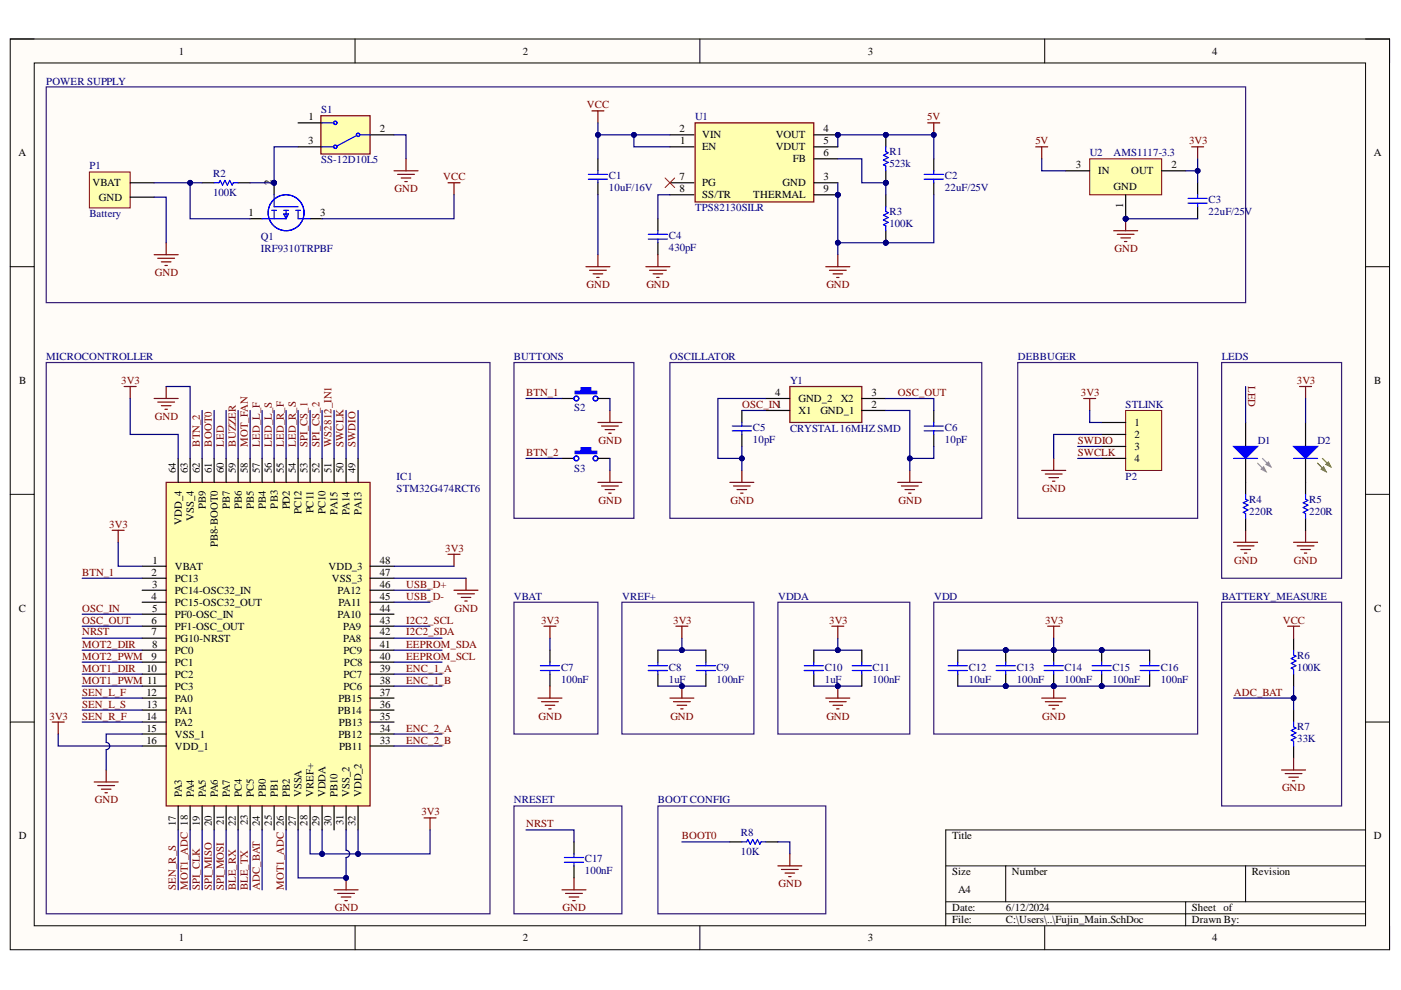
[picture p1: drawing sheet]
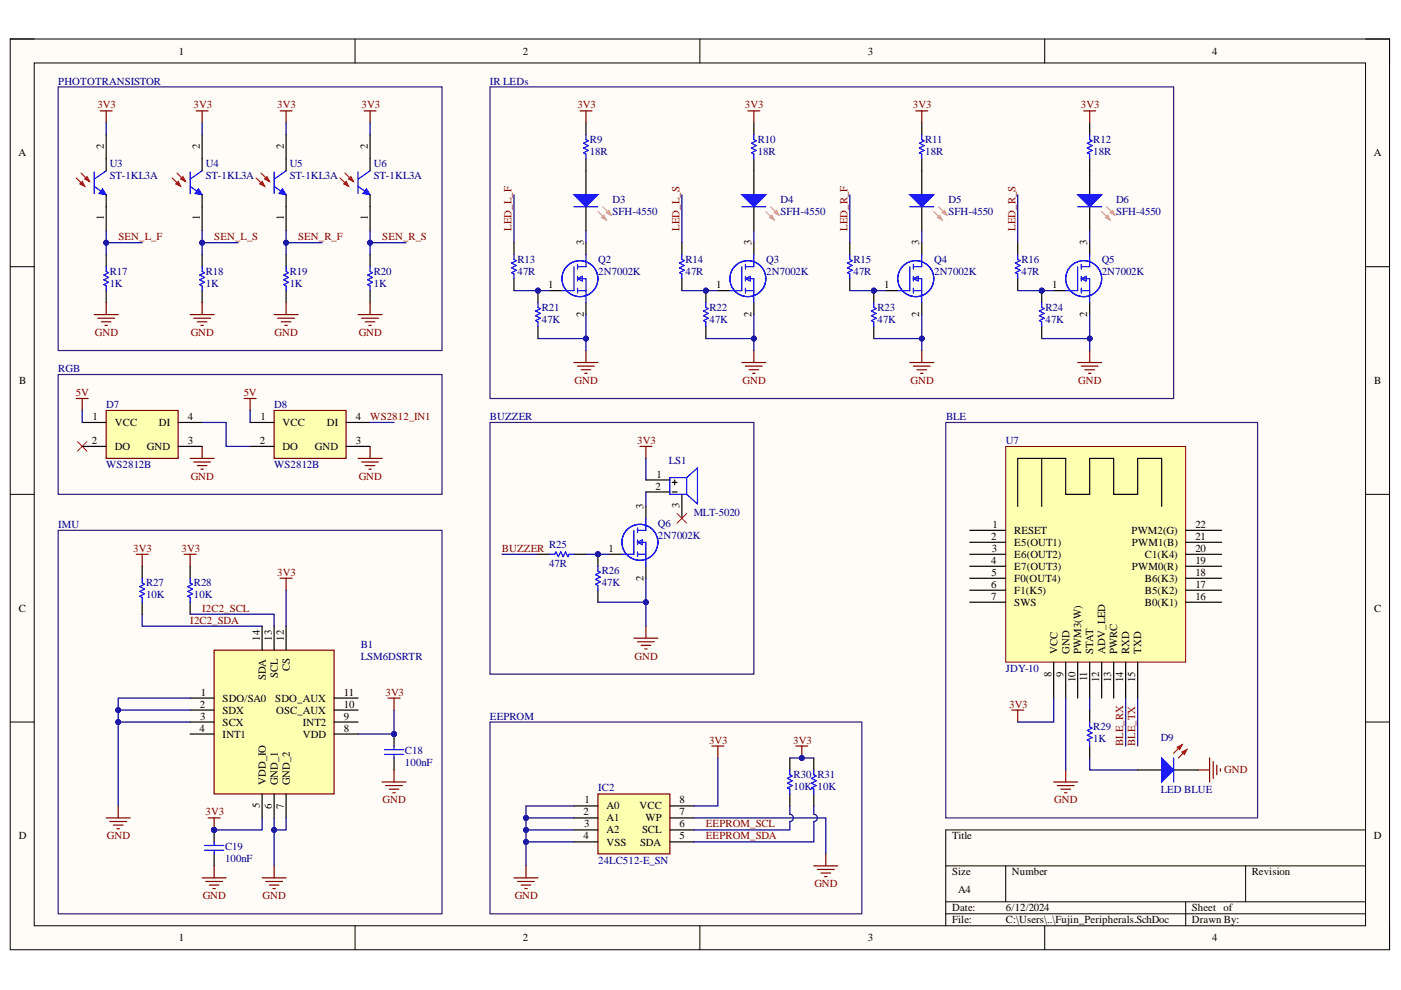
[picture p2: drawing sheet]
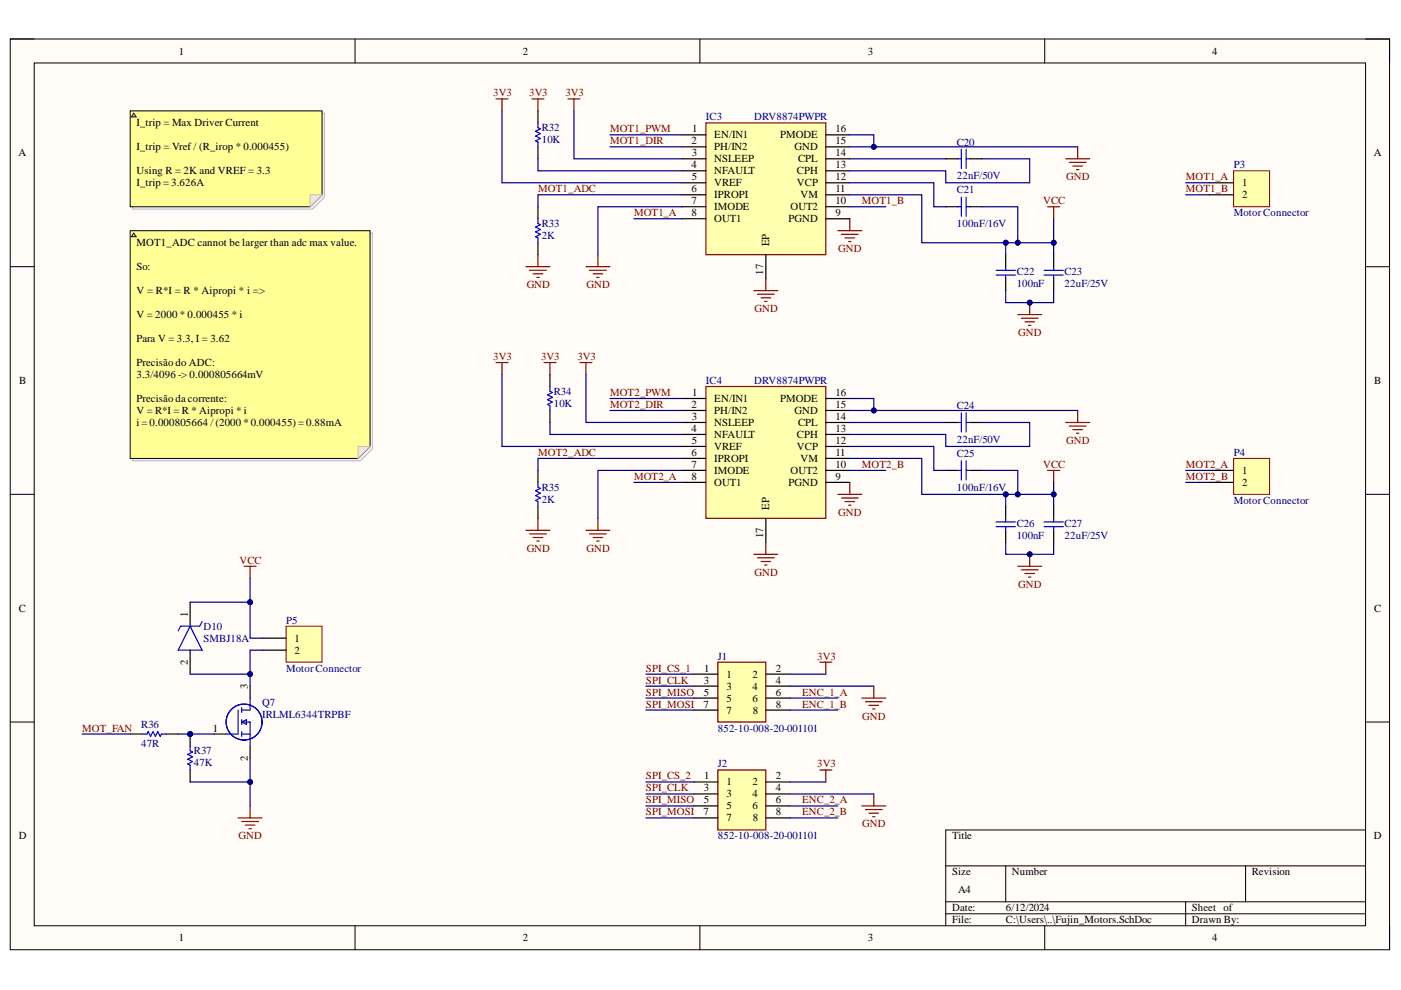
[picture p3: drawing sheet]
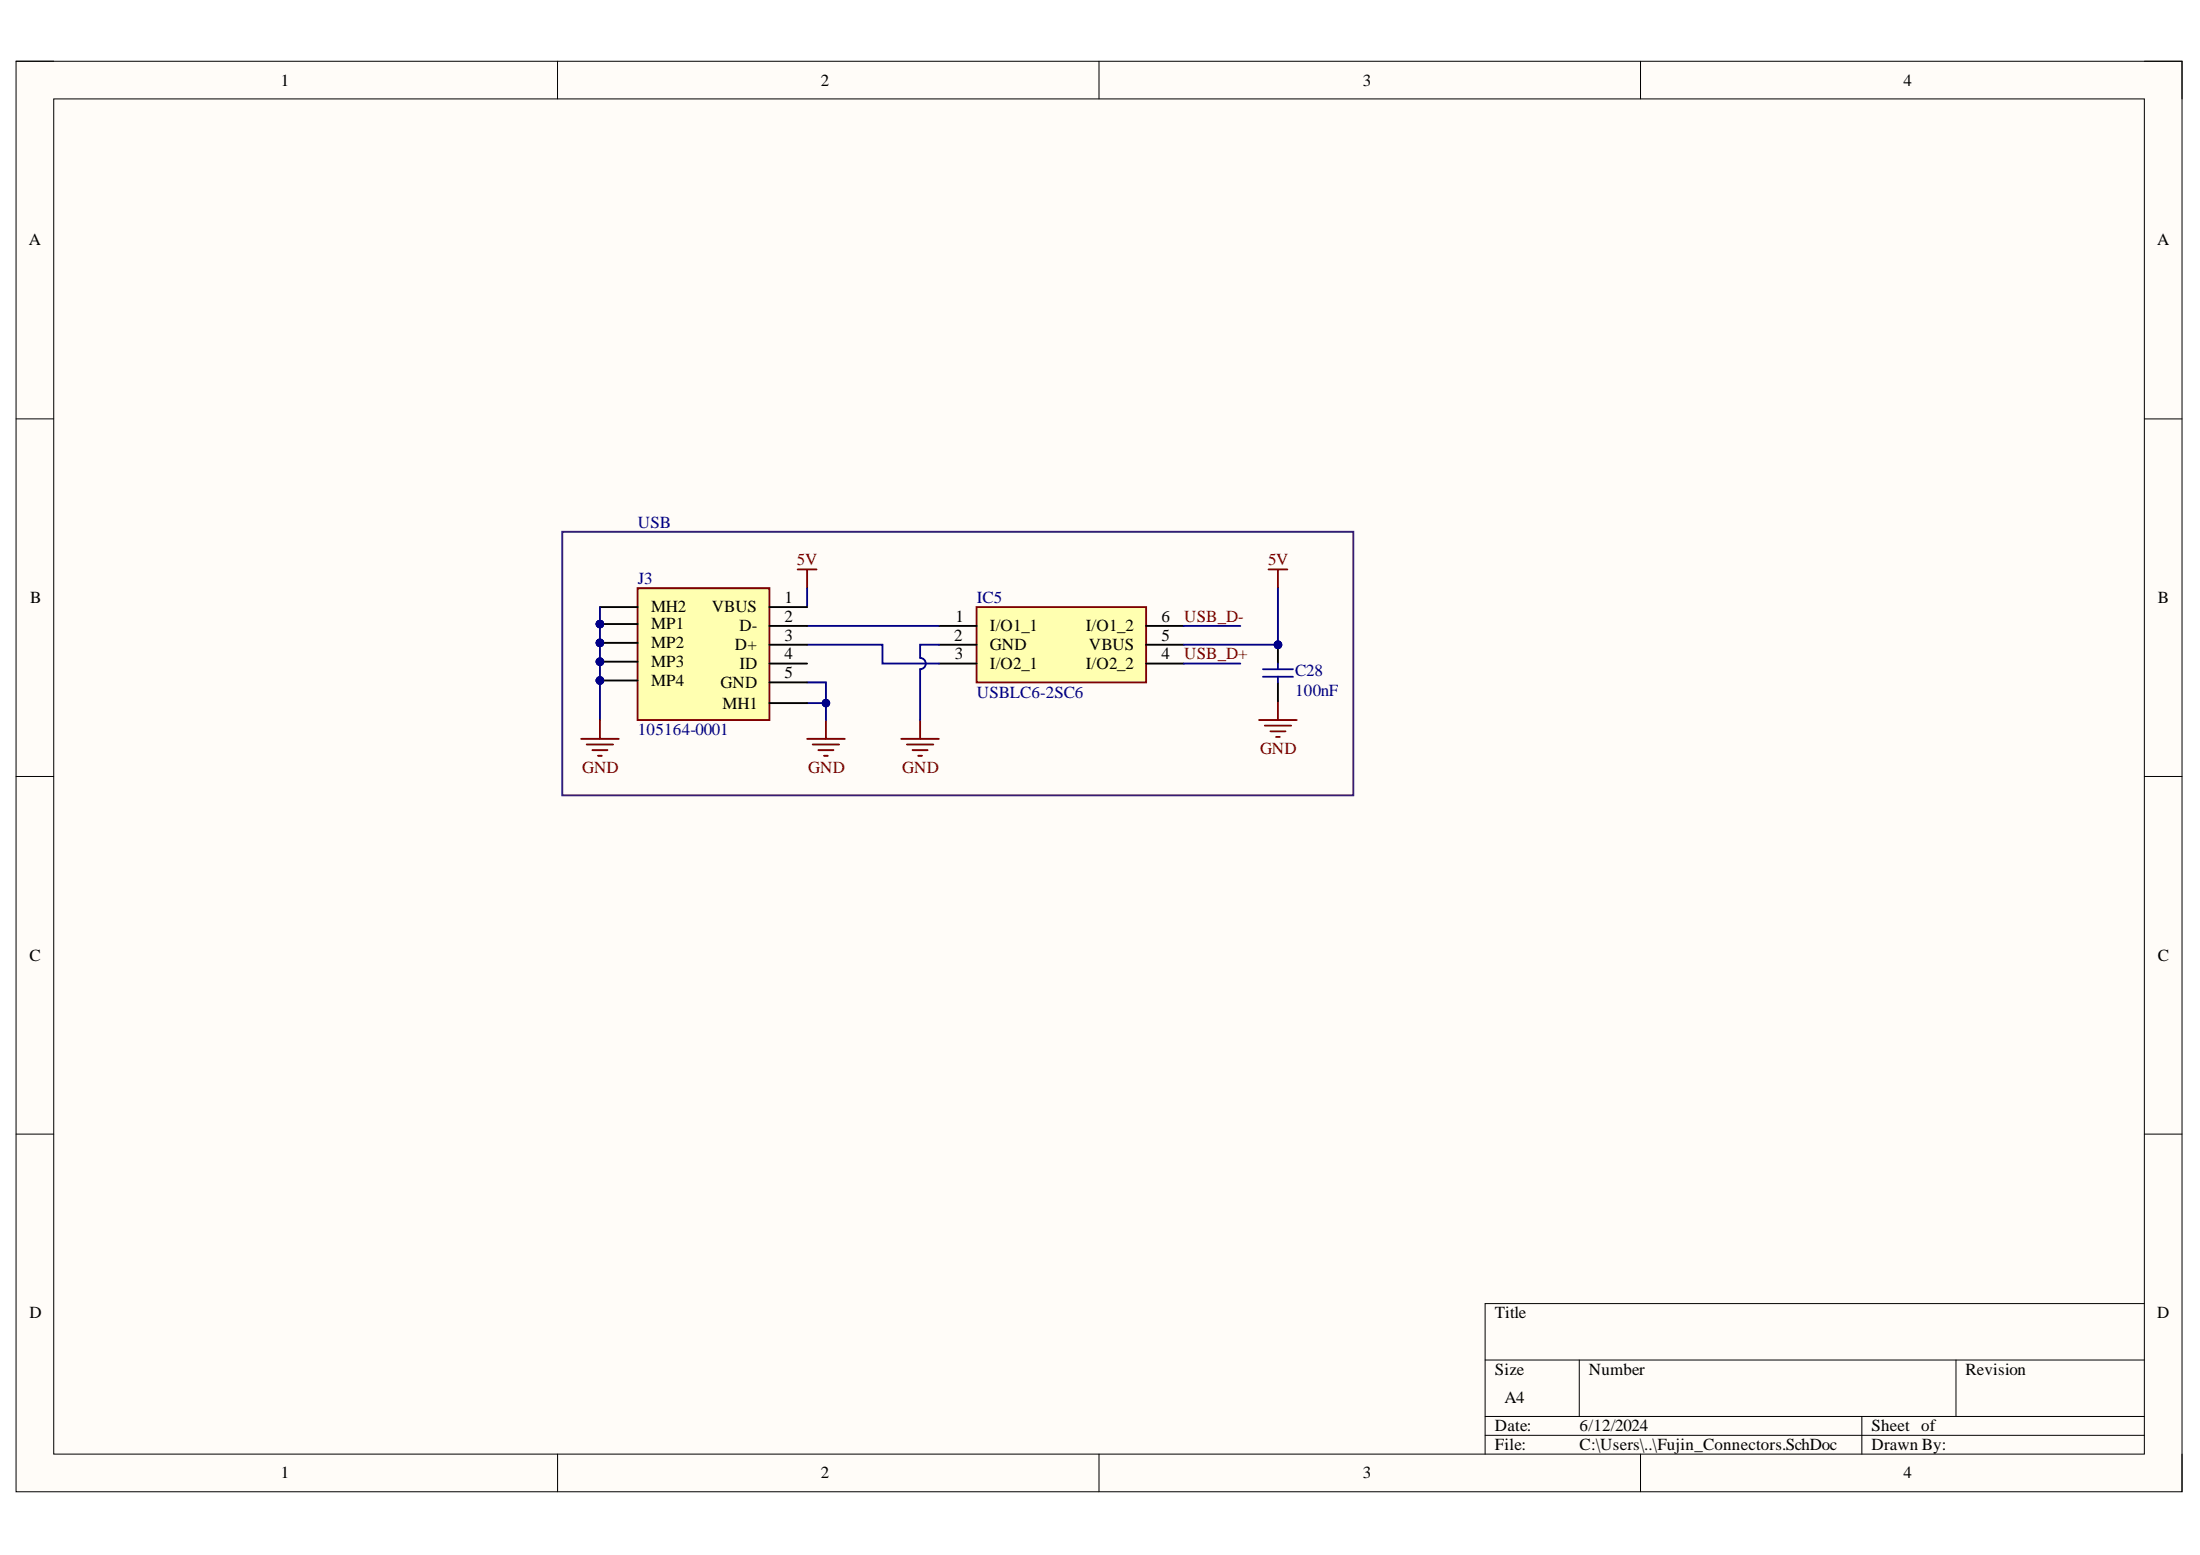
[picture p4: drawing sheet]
# Altium project Fujin_V1.PrjPcb
4 sheets, 108 parts. Net scope: global (net labels, ports and power ports of the same name join across sheets).
Board file: Fujin_Body.PcbDoc
Sheets:
  Fujin_Main.SchDoc
  Fujin_Peripherals.SchDoc
  Fujin_Motors.SchDoc
  Fujin_Connectors.SchDoc

## Sheet Fujin_Main.SchDoc
size A4; SheetNumber: 1; SheetTotal: 4

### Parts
C1  10uF/16V  [CAPACITOR-0805]
C2  22uF/25V  [CAPACITOR-0805]
C3  22uF/25V  [CAPACITOR-0805]
C4  430pF  [Capacitor-0603]
C5  10pF  [CAP 0402]
C6  10pF  [CAP 0402]
C7  100nF  [CAP 0402]
C8  1uF  [Capacitor-0603]
C9  100nF  [CAP 0402]
C10  1uF  [Capacitor-0603]
C11  100nF  [CAP 0402]
C12  10uF  [CAPACITOR-0805]
C13  100nF  [CAP 0402]
C14  100nF  [CAP 0402]
C15  100nF  [CAP 0402]
C16  100nF  [CAP 0402]
C17  100nF  [CAP 0402]
D1  LED RED 0603  [LED 0603]  (value not drawn)
D2  LED RED 0603  [LED 0603]  (value not drawn)
IC1  STM32G474RCT6  [QFP50P1200X1200X160-64N]
P1  Battery JST XH  [JST XH 1x2 Straight]
P2  Header 1x4  [HDR MALE 1x4]  (value not drawn)
Q1  IRF9310TRPBF  [IRF9310TRPBF]
R1  523k  [RESISTOR 0603]
R2  100K  [RESISTOR 0603]
R3  100K  [RESISTOR 0603]
R4  220R  [RESISTOR 0603]
R5  220R  [RESISTOR 0603]
R6  100K  [RESISTOR 0603]
R7  33K  [RESISTOR 0603]
R8  10K  [RESISTOR 0402]
S1  SPST-NO  [B3U-1000P]  (value not drawn)
S2  SPST-NO  [B3U-1000P]  (value not drawn)
S3  SS-12D01-G3  [DEALON SS-12D01-G3]
U1  TPS82130SILR  [SIL0008D]
U2  AMS1117-3.3  [SOT223 - AMS1117]
Y1  CRYSTAL 16MHZ SMD  [ABM10W240000MHZ8K1ZT3]

### Blocks framed on the sheet
POWER SUPPLY: C1-C4 P1 Q1 R1-R3 S3 U1 U2
MICROCONTROLLER: IC1
BUTTONS: S1 S2
OSCILLATOR: C5 C6 Y1
LEDS: D1 D2 R4 R5
VBAT: C7
VREF+: C8 C9
VDDA: C10 C11
VDD: C12-C16
BATTERY_MEASURE: R6 R7
NRESET: C17
BOOT CONFIG: R8

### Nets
3V3: C3.2 C7.2 C8.2 C9.2 C10.2 C11.2 C12.2 C13.2 C14.2 C15.2 C16.2 D2.1(A) IC1.1(VBAT) IC1.16(VDD_1) IC1.28(VREF+) IC1.29(VDDA) IC1.32(VDD_2) IC1.48(VDD_3) IC1.64(VDD_4) P2.1 U2.2(OUT)
5V: C2.2 R1.2 U1.4(VOUT) U1.5(VDUT) U2.3(IN)
GND: C1.1 C2.1 C3.1 C4.1 C5.1 C6.1 C7.1 C8.1 C9.1 C10.1 C11.1 C12.1 C13.1 C14.1 C15.1 C16.1 C17.1 IC1.15(VSS_1) IC1.27(VSSA) IC1.31(VSS_2) IC1.47(VSS_3) IC1.63(VSS_4) P1.2(GND) P2.2 R3.1 R4.1 R5.1 R7.1 R8.2 S1.2 S2.2 S3.2(COM) U1.3(GND) U1.9(THERMAL) U2.1(GND) Y1.2(GND_1) Y1.4(GND_2)
VCC: C1.2 Q1.3(D) R6.2 U1.1(EN) U1.2(VIN)
ADC_BAT: IC1.24(PB0) R6.1 R7.2
BLE_RX: IC1.22(PC4)
BLE_TX: IC1.23(PC5)
BOOT0: IC1.61(PB8-BOOT0) R8.1
BTN_1: IC1.62(PB9) S1.1
BTN_2: IC1.2(PC13) S2.1
BUZZER: IC1.38(PC6)
EEPROM_SCL: IC1.40(PC8)
EEPROM_SDA: IC1.41(PC9)
ENC_1_A: IC1.14(PA2)
ENC_1_B: IC1.17(PA3)
ENC_2_A: IC1.39(PC7)
ENC_2_B: IC1.37(PB15)
I2C2_SCL: IC1.43(PA9)
I2C2_SDA: IC1.42(PA8)
LED: D1.1(A) IC1.35(PB13)
LED_L_F: IC1.57(PB4)
LED_L_S: IC1.56(PB3)
LED_R_F: IC1.54(PC12)
LED_R_S: IC1.55(PD2)
MOT1_ADC: IC1.18(PA4)
MOT1_DIR: IC1.10(PC2)
MOT1_PWM: IC1.11(PC3)
MOT2_ADC: IC1.26(PB2)
MOT2_DIR: IC1.8(PC0)
MOT2_PWM: IC1.9(PC1)
MOT_FAN: IC1.58(PB5)
NRST: C17.2 IC1.7(PG10-NRST)
OSC_IN: C5.2 IC1.5(PF0-OSC_IN) Y1.1(X1)
OSC_OUT: C6.2 IC1.6(PF1-OSC_OUT) Y1.3(X2)
SEN_L_F: IC1.13(PA1)
SEN_L_S: IC1.12(PA0)
SEN_R_F: IC1.33(PB11)
SEN_R_S: IC1.34(PB12)
SPI_CLK: IC1.19(PA5)
SPI_CS_1: IC1.25(PB1)
SPI_CS_2: IC1.30(PB10)
SPI_MISO: IC1.20(PA6)
SPI_MOSI: IC1.21(PA7)
SWCLK: IC1.50(PA14) P2.4
SWDIO: IC1.49(PA13) P2.3
USB_D+: IC1.46(PA12)
USB_D-: IC1.45(PA11)
VBAT: P1.1(VBAT) Q1.1(S) R2.1
WS2812_IN1: IC1.51(PA15)
NetC4_2: C4.2 U1.8(SS/TR)
NetD1_2: D1.2(K) R4.2
NetD2_2: D2.2(K) R5.2
NetQ1_2: Q1.2(G) R2.2 S3.3(NO)
NetR1_1: R1.1 R3.2 U1.6(FB)

Not connected (* = marked no-connect by the designer): IC1 3(PC14-OSC32_IN) 4(PC15-OSC32_OUT) 36(PB14) 44(PA10) 52(PC10) 53(PC11) 59(PB6) 60(PB7); S3 1(NC); U1 7(PG)*

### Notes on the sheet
- DEBBUGER
- (near P2) STLINK

## Sheet Fujin_Peripherals.SchDoc
size A4; SheetNumber: 2; SheetTotal: 4

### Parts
B1  LSM6DSRTR  [QFN50P300X250X86-14N]
C18  100nF  [CAP 0402]
C19  100nF  [CAP 0402]
D3  SFH-4550  [SFH-4550]
D4  SFH-4550  [SFH-4550]
D5  SFH-4550  [SFH-4550]
D6  SFH-4550  [SFH-4550]
D7  WS2812B  [WS2812B]
D8  WS2812B  [WS2812B]
D9  LED BLUE  [LED 0603]
IC2  24LC512-E_SN  [SOIC127P600X175-8N]
LS1  MLT-5020  [MLT-5020]
Q2  2N7002K  [SOT95P240X120-3N]
Q3  2N7002K  [SOT95P240X120-3N]
Q4  2N7002K  [SOT95P240X120-3N]
Q5  2N7002K  [SOT95P240X120-3N]
Q6  2N7002K  [SOT95P240X120-3N]
R9  18R  [RESISTOR 0603]
R10  18R  [RESISTOR 0603]
R11  18R  [RESISTOR 0603]
R12  18R  [RESISTOR 0603]
R13  47R  [RESISTOR 0603]
R14  47R  [RESISTOR 0603]
R15  47R  [RESISTOR 0603]
R16  47R  [RESISTOR 0603]
R17  1K  [RESISTOR 0603]
R18  1K  [RESISTOR 0603]
R19  1K  [RESISTOR 0603]
R20  1K  [RESISTOR 0603]
R21  47K  [RESISTOR 0603]
R22  47K  [RESISTOR 0603]
R23  47K  [RESISTOR 0603]
R24  47K  [RESISTOR 0603]
R25  47R  [RESISTOR 0603]
R26  47K  [RESISTOR 0603]
R27  10K  [RESISTOR 0402]
R28  10K  [RESISTOR 0402]
R29  1K  [RESISTOR 0603]
R30  10K  [RESISTOR 0402]
R31  10K  [RESISTOR 0402]
U3  ST-1KL3A  [ST-1KL3A]
U4  ST-1KL3A  [ST-1KL3A]
U5  ST-1KL3A  [ST-1KL3A]
U6  ST-1KL3A  [ST-1KL3A]
U7  JDY-10  [JDY-10 - Half]

### Blocks framed on the sheet
PHOTOTRANSISTOR: R17-R20 U3-U6
IR LEDs: D3-D6 Q2-Q5 R9-R16 R21-R24
RGB: D7 D8
BUZZER: LS1 Q6 R25 R26
BLE: D9 R29 U7
IMU: B1 C18 C19 R27 R28
EEPROM: IC2 R30 R31

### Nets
3V3: B1.5(VDD_IO) B1.8(VDD) B1.12(CS) C18.2 C19.2 IC2.8(VCC) LS1.1(+) R9.2 R10.2 R11.2 R12.2 R27.2 R28.2 R30.2 R31.2 U3.2(COLLECTOR) U4.2(COLLECTOR) U5.2(COLLECTOR) U6.2(COLLECTOR) U7.8(VCC)
5V: D7.1(VCC) D8.1(VCC)
GND: B1.1(SDO/SA0) B1.2(SDX) B1.3(SCX) B1.6(GND_1) B1.7(GND_2) C18.1 C19.1 D7.3(GND) D8.3(GND) D9.2(K) IC2.1(A0) IC2.2(A1) IC2.3(A2) IC2.4(VSS) IC2.7(WP) Q2.2(S) Q3.2(S) Q4.2(S) Q5.2(S) Q6.2(S) R17.1 R18.1 R19.1 R20.1 R21.1 R22.1 R23.1 R24.1 R26.1 U7.9(GND)
BLE_RX: U7.14(RXD)
BLE_TX: U7.15(TXD)
BUZZER: R25.1
EEPROM_SCL: IC2.6(SCL) R30.1
EEPROM_SDA: IC2.5(SDA) R31.1
I2C2_SCL: B1.13(SCL) R28.1
I2C2_SDA: B1.14(SDA) R27.1
LED_L_F: R13.2
LED_L_S: R14.2
LED_R_F: R15.2
LED_R_S: R16.2
SEN_L_F: R17.2 U3.1(EMITTER)
SEN_L_S: R18.2 U4.1(EMITTER)
SEN_R_F: R19.2 U5.1(EMITTER)
SEN_R_S: R20.2 U6.1(EMITTER)
WS2812_IN1: D8.4(DI)
NetD3_1: D3.1(A) R9.1
NetD3_2: D3.2(K) Q2.3(D)
NetD4_1: D4.1(A) R10.1
NetD4_2: D4.2(K) Q3.3(D)
NetD5_1: D5.1(A) R11.1
NetD5_2: D5.2(K) Q4.3(D)
NetD6_1: D6.1(A) R12.1
NetD6_2: D6.2(K) Q5.3(D)
NetD7_4: D7.4(DI) D8.2(DO)
NetD9_1: D9.1(A) R29.1
NetLS1_2: LS1.2(-) Q6.3(D)
NetQ2_1: Q2.1(G) R13.1 R21.2
NetQ3_1: Q3.1(G) R14.1 R22.2
NetQ4_1: Q4.1(G) R15.1 R23.2
NetQ5_1: Q5.1(G) R16.1 R24.2
NetQ6_1: Q6.1(G) R25.2 R26.2
NetR29_2: R29.2 U7.11(STAT)

Not connected (* = marked no-connect by the designer): B1 4(INT1) 9(INT2) 10(OSC_AUX) 11(SDO_AUX); D7 2(DO)*; LS1 3(DUMMY)*; U7 1(RESET) 2(E5(OUT1)) 3(E6(OUT2)) 4(E7(OUT3)) 5(F0(OUT4)) 6(F1(K5)) 7(SWS) 10(PWM3(W)) 12(ADV_LED) 13(PWRC) 16(B0(K1)) 17(B5(K2)) 18(B6(K3)) 19(PWM0(R)) 20(C1(K4)) 21(PWM1(B)) 22(PWM2(G))

## Sheet Fujin_Motors.SchDoc
size A4; SheetNumber: 3; SheetTotal: 4

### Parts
C20  22nF/50V  [Capacitor-0603]
C21  100nF/16V  [Capacitor-0603]
C22  100nF  [Capacitor-0603]
C23  22uF/25V  [CAPACITOR-0805]
C24  22nF/50V  [Capacitor-0603]
C25  100nF/16V  [Capacitor-0603]
C26  100nF  [Capacitor-0603]
C27  22uF/25V  [CAPACITOR-0805]
D10  PMEG3050EP,115  [PMEG3050EP115]
IC3  DRV8874PWPR  [SOP65P640X120-17N]
IC4  DRV8874PWPR  [SOP65P640X120-17N]
J1  ENCODER_CONNECTOR  [ENCODER_CONN]
J2  ENCODER_CONNECTOR  [ENCODER_CONN]
P3  Motor Connector  [MOTOR_CONNECTOR]
P4  Motor Connector  [MOTOR_CONNECTOR]
P5  Motor Connector  [MOTOR_CONNECTOR]
Q7  IRLML6344TRPBF  [SOT95P237X112-3N]
R32  10K  [RESISTOR 0402]
R33  2K  [RESISTOR 0603]
R34  10K  [RESISTOR 0402]
R35  2K  [RESISTOR 0603]
R36  47R  [RESISTOR 0402]
R37  47K  [RESISTOR 0402]

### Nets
3V3: IC3.3(NSLEEP) IC3.5(VREF) IC4.3(NSLEEP) IC4.5(VREF) J1.5 J2.5 R32.2 R34.2
GND: C22.1 C23.1 C26.1 C27.1 IC3.7(IMODE) IC3.9(PGND) IC3.15(GND) IC3.16(PMODE) IC3.17(EP) IC4.7(IMODE) IC4.9(PGND) IC4.15(GND) IC4.16(PMODE) IC4.17(EP) J1.6 J2.6 Q7.2(S) R33.1 R35.1 R37.1
VCC: C21.2 C22.2 C23.2 C25.2 C26.2 C27.2 D10.1(K) IC3.11(VM) IC4.11(VM) P5.1
ENC_1_A: J1.7
ENC_1_B: J1.8
ENC_2_A: J2.7
ENC_2_B: J2.8
MOT1_A: IC3.8(OUT1) P3.1
MOT1_ADC: IC3.6(IPROPI) R33.2
MOT1_B: IC3.10(OUT2) P3.2
MOT1_DIR: IC3.2(PH/IN2)
MOT1_PWM: IC3.1(EN/IN1)
MOT2_A: IC4.8(OUT1) P4.1
MOT2_ADC: IC4.6(IPROPI) R35.2
MOT2_B: IC4.10(OUT2) P4.2
MOT2_DIR: IC4.2(PH/IN2)
MOT2_PWM: IC4.1(EN/IN1)
MOT_FAN: R36.1
SPI_CLK: J1.2 J2.2
SPI_CS_1: J1.1
SPI_CS_2: J2.1
SPI_MISO: J1.3 J2.3
SPI_MOSI: J1.4 J2.4
NetC20_1: C20.1 IC3.14(CPL)
NetC20_2: C20.2 IC3.13(CPH)
NetC21_1: C21.1 IC3.12(VCP)
NetC24_1: C24.1 IC4.14(CPL)
NetC24_2: C24.2 IC4.13(CPH)
NetC25_1: C25.1 IC4.12(VCP)
NetD10_2: D10.2(A) P5.2 Q7.3(D)
NetIC3_4: IC3.4(NFAULT) R32.1
NetIC4_4: IC4.4(NFAULT) R34.1
NetQ7_1: Q7.1(G) R36.2 R37.2

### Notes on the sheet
- I_trip = Max Driver Current
  I_trip = Vref / (R_irop * 0.000455)
  Using R = 2K and VREF = 3.3
  I_trip = 3.626A
- MOT1_ADC cannot be larger than adc max value.
  So:
  V = R*I = R * Aipropi * i =>
  V = 2000 * 0.000455 * i
  Para V = 3.3, I = 3.62
  Precisão do ADC:
  3.3/4096 -> 0.000805664mV
  Precisão da corrente:
  V = R*I = R * Aipropi * i
  i = 0.000805664 / (2000 * 0.000455) = 0.88mA

## Sheet Fujin_Connectors.SchDoc
size A4; SheetNumber: 4; SheetTotal: 4

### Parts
C28  100nF  [CAP 0402]
IC5  USBLC6-2SC6  [SOT95P280X145-6N]
J3  105164-0001  [1051640001]

### Blocks framed on the sheet
USB: C28 IC5 J3

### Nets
5V: C28.2 IC5.5(VBUS) J3.1(VBUS)
GND: C28.1 IC5.2(GND) J3.5(GND) J3.MH1 J3.MH2 J3.MP1 J3.MP2 J3.MP3 J3.MP4
USB_D+: IC5.4(I/O2_2)
USB_D-: IC5.6(I/O1_2)
NetIC5_1: IC5.1(I/O1_1) J3.2(D-)
NetIC5_3: IC5.3(I/O2_1) J3.3(D+)

Not connected (* = marked no-connect by the designer): J3 4(ID)

## Nets that join several sheets
3V3: Fujin_Main (21 pins), Fujin_Peripherals (20 pins), Fujin_Motors (8 pins)
5V: Fujin_Main (5 pins), Fujin_Peripherals (D7.1 D8.1), Fujin_Connectors (C28.2 IC5.5 J3.1)
GND: Fujin_Main (37 pins), Fujin_Peripherals (30 pins), Fujin_Motors (20 pins), Fujin_Connectors (9 pins)
VCC: Fujin_Main (5 pins), Fujin_Motors (10 pins)
BLE_RX: Fujin_Main (IC1.22), Fujin_Peripherals (U7.14)
BLE_TX: Fujin_Main (IC1.23), Fujin_Peripherals (U7.15)
BUZZER: Fujin_Main (IC1.38), Fujin_Peripherals (R25.1)
EEPROM_SCL: Fujin_Main (IC1.40), Fujin_Peripherals (IC2.6 R30.1)
EEPROM_SDA: Fujin_Main (IC1.41), Fujin_Peripherals (IC2.5 R31.1)
ENC_1_A: Fujin_Main (IC1.14), Fujin_Motors (J1.7)
ENC_1_B: Fujin_Main (IC1.17), Fujin_Motors (J1.8)
ENC_2_A: Fujin_Main (IC1.39), Fujin_Motors (J2.7)
ENC_2_B: Fujin_Main (IC1.37), Fujin_Motors (J2.8)
I2C2_SCL: Fujin_Main (IC1.43), Fujin_Peripherals (B1.13 R28.1)
I2C2_SDA: Fujin_Main (IC1.42), Fujin_Peripherals (B1.14 R27.1)
LED_L_F: Fujin_Main (IC1.57), Fujin_Peripherals (R13.2)
LED_L_S: Fujin_Main (IC1.56), Fujin_Peripherals (R14.2)
LED_R_F: Fujin_Main (IC1.54), Fujin_Peripherals (R15.2)
LED_R_S: Fujin_Main (IC1.55), Fujin_Peripherals (R16.2)
MOT1_ADC: Fujin_Main (IC1.18), Fujin_Motors (IC3.6 R33.2)
MOT1_DIR: Fujin_Main (IC1.10), Fujin_Motors (IC3.2)
MOT1_PWM: Fujin_Main (IC1.11), Fujin_Motors (IC3.1)
MOT2_ADC: Fujin_Main (IC1.26), Fujin_Motors (IC4.6 R35.2)
MOT2_DIR: Fujin_Main (IC1.8), Fujin_Motors (IC4.2)
MOT2_PWM: Fujin_Main (IC1.9), Fujin_Motors (IC4.1)
MOT_FAN: Fujin_Main (IC1.58), Fujin_Motors (R36.1)
SEN_L_F: Fujin_Main (IC1.13), Fujin_Peripherals (R17.2 U3.1)
SEN_L_S: Fujin_Main (IC1.12), Fujin_Peripherals (R18.2 U4.1)
SEN_R_F: Fujin_Main (IC1.33), Fujin_Peripherals (R19.2 U5.1)
SEN_R_S: Fujin_Main (IC1.34), Fujin_Peripherals (R20.2 U6.1)
SPI_CLK: Fujin_Main (IC1.19), Fujin_Motors (J1.2 J2.2)
SPI_CS_1: Fujin_Main (IC1.25), Fujin_Motors (J1.1)
SPI_CS_2: Fujin_Main (IC1.30), Fujin_Motors (J2.1)
SPI_MISO: Fujin_Main (IC1.20), Fujin_Motors (J1.3 J2.3)
SPI_MOSI: Fujin_Main (IC1.21), Fujin_Motors (J1.4 J2.4)
USB_D+: Fujin_Main (IC1.46), Fujin_Connectors (IC5.4)
USB_D-: Fujin_Main (IC1.45), Fujin_Connectors (IC5.6)
WS2812_IN1: Fujin_Main (IC1.51), Fujin_Peripherals (D8.4)
